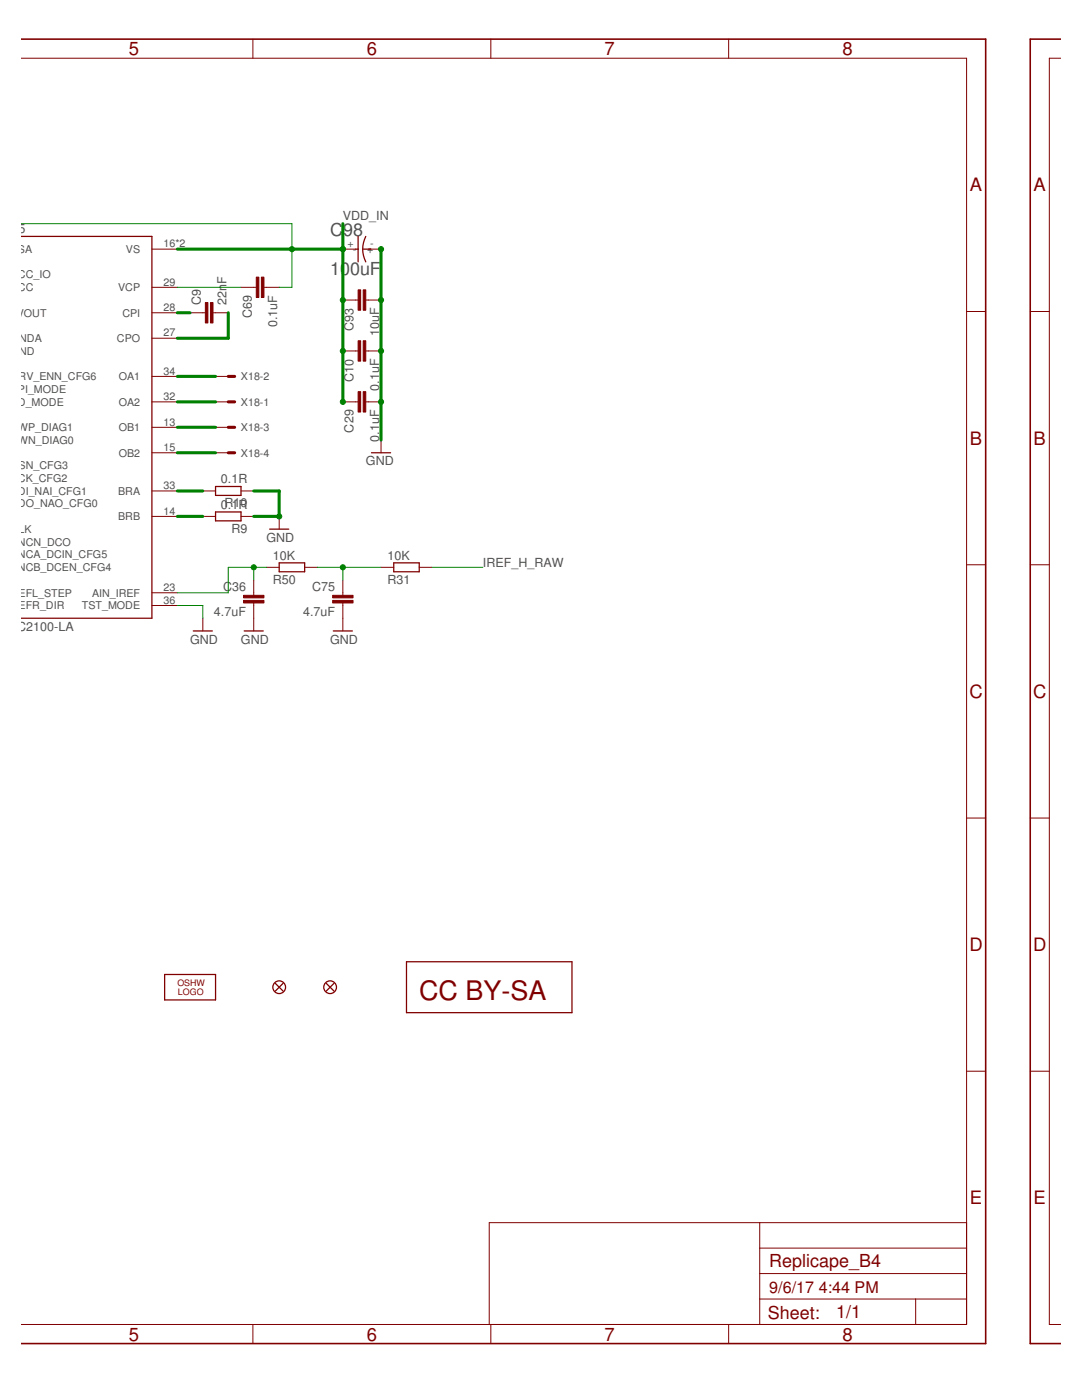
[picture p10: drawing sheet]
<svg xmlns="http://www.w3.org/2000/svg" width="216mm" height="279mm" viewBox="0 0 216 279" stroke-linecap="round" stroke-linejoin="round" font-family="sans-serif">
<g fill="none" stroke="#800000" stroke-width=".25">
<path d="M4.1 47.2h26.2v76.2h-26.2M71 49.7h.5M71.5 47.2v5.1M72.5 49.7h1.5M73 47.2a5.6 5.6 0 0 0 0 5.1M43 97.1h5.1v1.8h-5.1zM74.1 90.4h3.8M43 102.2h5.1v1.7h-5.1zM53.8 105.6h3.8M55.7 112.3h5.1v1.8h-5.1zM78.6 112.3h5.1v1.8h-5.1zM38.6 125.9h3.8"/>
<path d="M48.7 125.9h3.8M66.5 125.9h3.8M32.9 194.5h10.1v5.1h-10.1zM54.9 196.3l1.6 1.5M56.5 196.3l-1.6 1.5M65.1 196.3l1.5 1.5M66.6 196.3l-1.5 1.5M81.1 191.9h33v10.2h-33z"/>
<circle cx="55.7" cy="197" r="1.27"/>
<circle cx="65.9" cy="197" r="1.27"/>
</g>
<path d="M4.1 7.8h192.6v260.3h-192.6M211.8 7.8h-6.2v260.3h6.2" fill="none" stroke="#800000" stroke-width=".32"/>
<g fill="none" stroke="#800000" stroke-width=".2">
<path d="M4.1 11.6h188.8v252.7h-188.8M50.5 7.8v3.8M97.9 7.8v3.8M145.4 7.8v3.8M211.8 11.6h-2.4v252.7h2.4M30.3 49.7h5.1M30.3 57.3h5.1M48.1 57.3h3M52.7 57.3h3M68.4 49.7h2.6M68.4 59.9h3.1M73 59.9h3"/>
<path d="M73.5 49.7h2.5M30.3 62.4h5.1M30.3 75.1h5.1M30.3 67.5h5.1M37.9 62.4h3.1M42.5 62.4h3.1M43 75.1h2.6M68.4 70h3.1M73 70h3M192.9 62.2h3.8M205.6 62.2h3.8M30.3 98h5.1"/>
<path d="M30.3 80.2h5.1M30.3 85.3h5.1M30.3 90.4h5.1M40.5 98h2.5M43 80.2h2.6M43 85.3h2.6M43 90.4h2.6M48.1 98h2.5M68.4 80.2h3.1M73 80.2h3M76 87.8v2.6M30.3 103.1h5.1"/>
<path d="M30.3 118.3h5.1M40.5 103.1h2.5M48.1 103.1h2.5M50.6 115.8v3M53.2 113.2h2.5M55.7 103.1v2.5M60.8 113.2h2.5M68.4 115.8v3M76 113.2h2.6M83.7 113.2h2.5M192.9 112.7h3.8M205.6 112.7h3.8"/>
<path d="M30.3 120.8h5.1M40.5 123.4v2.5M50.6 120.3v5.6M68.4 120.3v5.6M192.9 163.3h3.8M205.6 163.3h3.8M192.9 213.8h3.8M205.6 213.8h3.8M151.6 259.2h41.3M151.6 244v20.3M151.6 254.2h41.3M151.6 249.1h41.3"/>
<path d="M182.7 259.2v5.1M192.9 244h-95.3v20.3M50.5 264.3v3.8M97.9 264.3v3.8M145.4 264.3v3.8"/>
</g>
<g fill="#800000" stroke="#800000" stroke-width=".2">
<path d="M42 60.4h.5v4.1h-.5z"/>
<path d="M41 60.4h.5v4.1h-.5z"/>
<path d="M72.5 68h.5v4.1h-.5z"/>
<path d="M71.5 68h.5v4.1h-.5z"/>
<path d="M72.5 78.2h.5v4h-.5z"/>
<path d="M71.5 78.2h.5v4h-.5z"/>
<path d="M48.6 119.8h4.1v.5h-4.1z"/>
<path d="M48.6 118.8h4.1v.5h-4.1z"/>
<path d="M52.2 55.3h.5v4.1h-.5z"/>
<path d="M51.1 55.3h.5v4.1h-.5z"/>
<path d="M66.4 119.8h4v.5h-4z"/>
<path d="M66.4 118.8h4v.5h-4z"/>
<path d="M72.5 57.8h.5v4.1h-.5z"/>
<path d="M71.5 57.8h.5v4.1h-.5z"/>
</g>
<path d="M45.6 75.1h1.2M45.6 80.2h1.2M45.6 85.3h1.2M45.6 90.4h1.2" fill="none" stroke="#800000" stroke-width=".61"/>
<path d="M35.4 49.7h33M68.4 44.6v35.6M76 49.7v38.1M35.4 62.4h2.5M35.4 75.1h7.6M45.6 62.4v5.1h-10.2M35.4 98h5.1M35.4 90.4h7.6M35.4 85.3h7.6M35.4 80.2h7.6M50.6 98h5.1v5.1h-5.1M35.4 103.1h5.1" fill="none" stroke="#008000" stroke-width=".61"/>
<g fill="#008000" stroke="#008000" stroke-width=".2">
<circle cx="55.7" cy="103.1" r=".51"/>
<circle cx="76" cy="70" r=".51"/>
<circle cx="76" cy="80.2" r=".51"/>
<circle cx="76" cy="59.9" r=".51"/>
<circle cx="76" cy="49.7" r=".51"/>
<circle cx="68.4" cy="70" r=".51"/>
<circle cx="68.4" cy="80.2" r=".51"/>
<circle cx="68.4" cy="49.7" r=".51"/>
<circle cx="58.3" cy="49.7" r=".51"/>
<circle cx="68.4" cy="59.9" r=".51"/>
<circle cx="50.6" cy="113.2" r=".51"/>
<circle cx="68.4" cy="113.2" r=".51"/>
</g>
<path d="M4.1 44.6h54.2v12.7h-2.6M35.4 57.3h12.7M50.6 113.2v2.6M53.2 113.2h-7.6v5.1h-10.2M63.3 113.2h12.7M68.4 113.2v2.6M86.2 113.2h10.2M35.4 120.8h5.1v2.6" fill="none" stroke="#008000" stroke-width=".2"/>
<text font-size="5.4" fill="#800000" x="83.6" y="199.6">CC BY-SA</text>
<g font-size="3.7" fill="#800000">
<text x="25.7" y="11">5</text>
<text x="73.2" y="11">6</text>
<text x="120.6" y="11">7</text>
<text x="168.1" y="11">8</text>
<text x="193.5" y="38.2">A</text>
<text x="206.2" y="38.2">A</text>
<text x="193.5" y="88.7">B</text>
<text x="206.2" y="88.7">B</text>
<text x="193.4" y="139.3">C</text>
<text x="206.1" y="139.3">C</text>
<text x="193.4" y="189.8">D</text>
<text x="206.1" y="189.8">D</text>
<text x="193.5" y="240.4">E</text>
<text x="206.2" y="240.4">E</text>
<text x="25.7" y="267.5">5</text>
<text x="73.2" y="267.5">6</text>
<text x="120.6" y="267.5">7</text>
<text x="168.1" y="267.5">8</text>
</g>
<g font-size="3.6" fill="#505050">
<text x="65.9" y="47.2">C</text>
<text x="68.4" y="47.2">98</text>
<text x="65.9" y="54.8">100uF</text>
</g>
<g font-size="3.6" fill="#800000">
<text x="153.5" y="252.9">Replicape_B4</text>
<text x="153.2" y="263.2">Sheet:</text>
<text x="166.8" y="263.1">1/1</text>
</g>
<g font-size="3.2" fill="#800000">
<text x="153.5" y="258">9/6/17</text>
<text x="163.4" y="258">4:44 PM</text>
</g>
<g font-size="2.5" fill="#505050">
<text x="-.2" y="46.4">IC15</text>
<text x="68.4" y="43.9">VDD_IN</text>
<text x="45.2" y="56.7" transform="rotate(-90 45.2 56.7)">F</text>
<text x="40.1" y="60.9" transform="rotate(-90 40.1 60.9)">C9</text>
<text x="45.2" y="60.9" transform="rotate(-90 45.2 60.9)">22n</text>
<text x="50.2" y="63.5" transform="rotate(-90 50.2 63.5)">C69</text>
<text x="55.3" y="65.3" transform="rotate(-90 55.3 65.3)">0.1uF</text>
<text x="70.6" y="66" transform="rotate(-90 70.6 66)">C93</text>
<text x="75.6" y="67.1" transform="rotate(-90 75.6 67.1)">10uF</text>
<text x="70.6" y="76.2" transform="rotate(-90 70.6 76.2)">C10</text>
<text x="75.6" y="78" transform="rotate(-90 75.6 78)">0.1uF</text>
<text x="70.6" y="86.3" transform="rotate(-90 70.6 86.3)">C29</text>
<text x="75.6" y="88.1" transform="rotate(-90 75.6 88.1)">0.1uF</text>
<text x="73" y="92.9">GND</text>
<text x="44.1" y="101.5">0R.11R</text>
<text x="44.1" y="96.5">0.1R</text>
<text x="48" y="101.3">0</text>
<text x="46.2" y="106.3">R9</text>
<text x="53.2" y="108.1">GND</text>
<text x="54.4" y="111.7">10K</text>
<text x="77.3" y="111.7">10K</text>
<text x="96.3" y="113.2">IREF_H_RAW</text>
<text x="44.5" y="117.9">C</text>
<text x="46.3" y="117.9">36</text>
<text x="54.4" y="116.5">R50</text>
<text x="62.3" y="117.9">C75</text>
<text x="77.3" y="116.5">R31</text>
<text x="-.2" y="125.9">TMC2100-LA</text>
<text x="42.7" y="123">4.7uF</text>
<text x="60.5" y="123">4.7uF</text>
<text x="37.9" y="128.5">GND</text>
<text x="48.1" y="128.5">GND</text>
<text x="65.9" y="128.5">GND</text>
</g>
<g font-size="2.1" fill="#505050">
<text x="2.2" y="50.5">VSA</text>
<text x="25.1" y="50.5">VS</text>
<text x="32.6" y="49.4">16*2</text>
<text x="69.3" y="49.4">+</text>
<text x="70.4" y="50.5">-</text>
<text x="73.3" y="50.5">+</text>
<text x="73.8" y="49.4">-</text>
<text x="2.2" y="55.6">VCC_IO</text>
<text x="2.2" y="58.1">VCC</text>
<text x="23.6" y="58.1">VCP</text>
<text x="32.6" y="57">29</text>
<text x="2.2" y="63.2">5VOUT</text>
<text x="24.4" y="63.2">CPI</text>
<text x="32.6" y="62.1">28</text>
<text x="2.2" y="70.8">GND</text>
<text x="2.2" y="68.3">GNDA</text>
<text x="23.3" y="68.3">CPO</text>
<text x="32.6" y="67.1">27</text>
<text x="2.2" y="75.9">DRV_ENN_CFG6</text>
<text x="23.7" y="75.9">OA1</text>
<text x="32.6" y="74.8">34</text>
<text x="48.1" y="75.9">X18-2</text>
<text x="2.2" y="81">SD_MODE</text>
<text x="2.2" y="78.4">SPI_MODE</text>
<text x="23.7" y="81">OA2</text>
<text x="32.6" y="79.8">32</text>
<text x="48.1" y="81">X18-1</text>
<text x="2.2" y="88.6">SWN_DIAG0</text>
<text x="2.2" y="86">SWP_DIAG1</text>
<text x="23.7" y="86">OB1</text>
<text x="32.6" y="84.9">13</text>
<text x="48.1" y="86">X18-3</text>
<text x="2.2" y="93.7">CSN_CFG3</text>
<text x="23.7" y="91.1">OB2</text>
<text x="32.6" y="90">15</text>
<text x="48.1" y="91.1">X18-4</text>
<text x="2.2" y="96.2">SCK_CFG2</text>
<text x="2.2" y="98.7">SDI_NAI_CFG1</text>
<text x="2.2" y="101.3">SDO_NAO_CFG0</text>
<text x="23.6" y="98.7">BRA</text>
<text x="32.6" y="97.6">33</text>
<text x="2.2" y="106.4">CLK</text>
<text x="23.6" y="103.8">BRB</text>
<text x="32.6" y="102.7">14</text>
<text x="2.2" y="108.9">ENCN_DCO</text>
<text x="2.2" y="114">ENCB_DCEN_CFG4</text>
<text x="2.2" y="111.4">ENCA_DCIN_CFG5</text>
<text x="2.2" y="119.1">REFL_STEP</text>
<text x="18.4" y="119.1">AIN_IREF</text>
<text x="32.6" y="117.9">23</text>
<text x="2.2" y="121.6">REFR_DIR</text>
<text x="16.3" y="121.6">TST_MODE</text>
<text x="32.6" y="120.5">36</text>
</g>
<g font-size="1.8" fill="#800000">
<text x="35.4" y="196.8">OSHW</text>
<text x="35.5" y="198.6">LOGO</text>
</g>
</svg>
